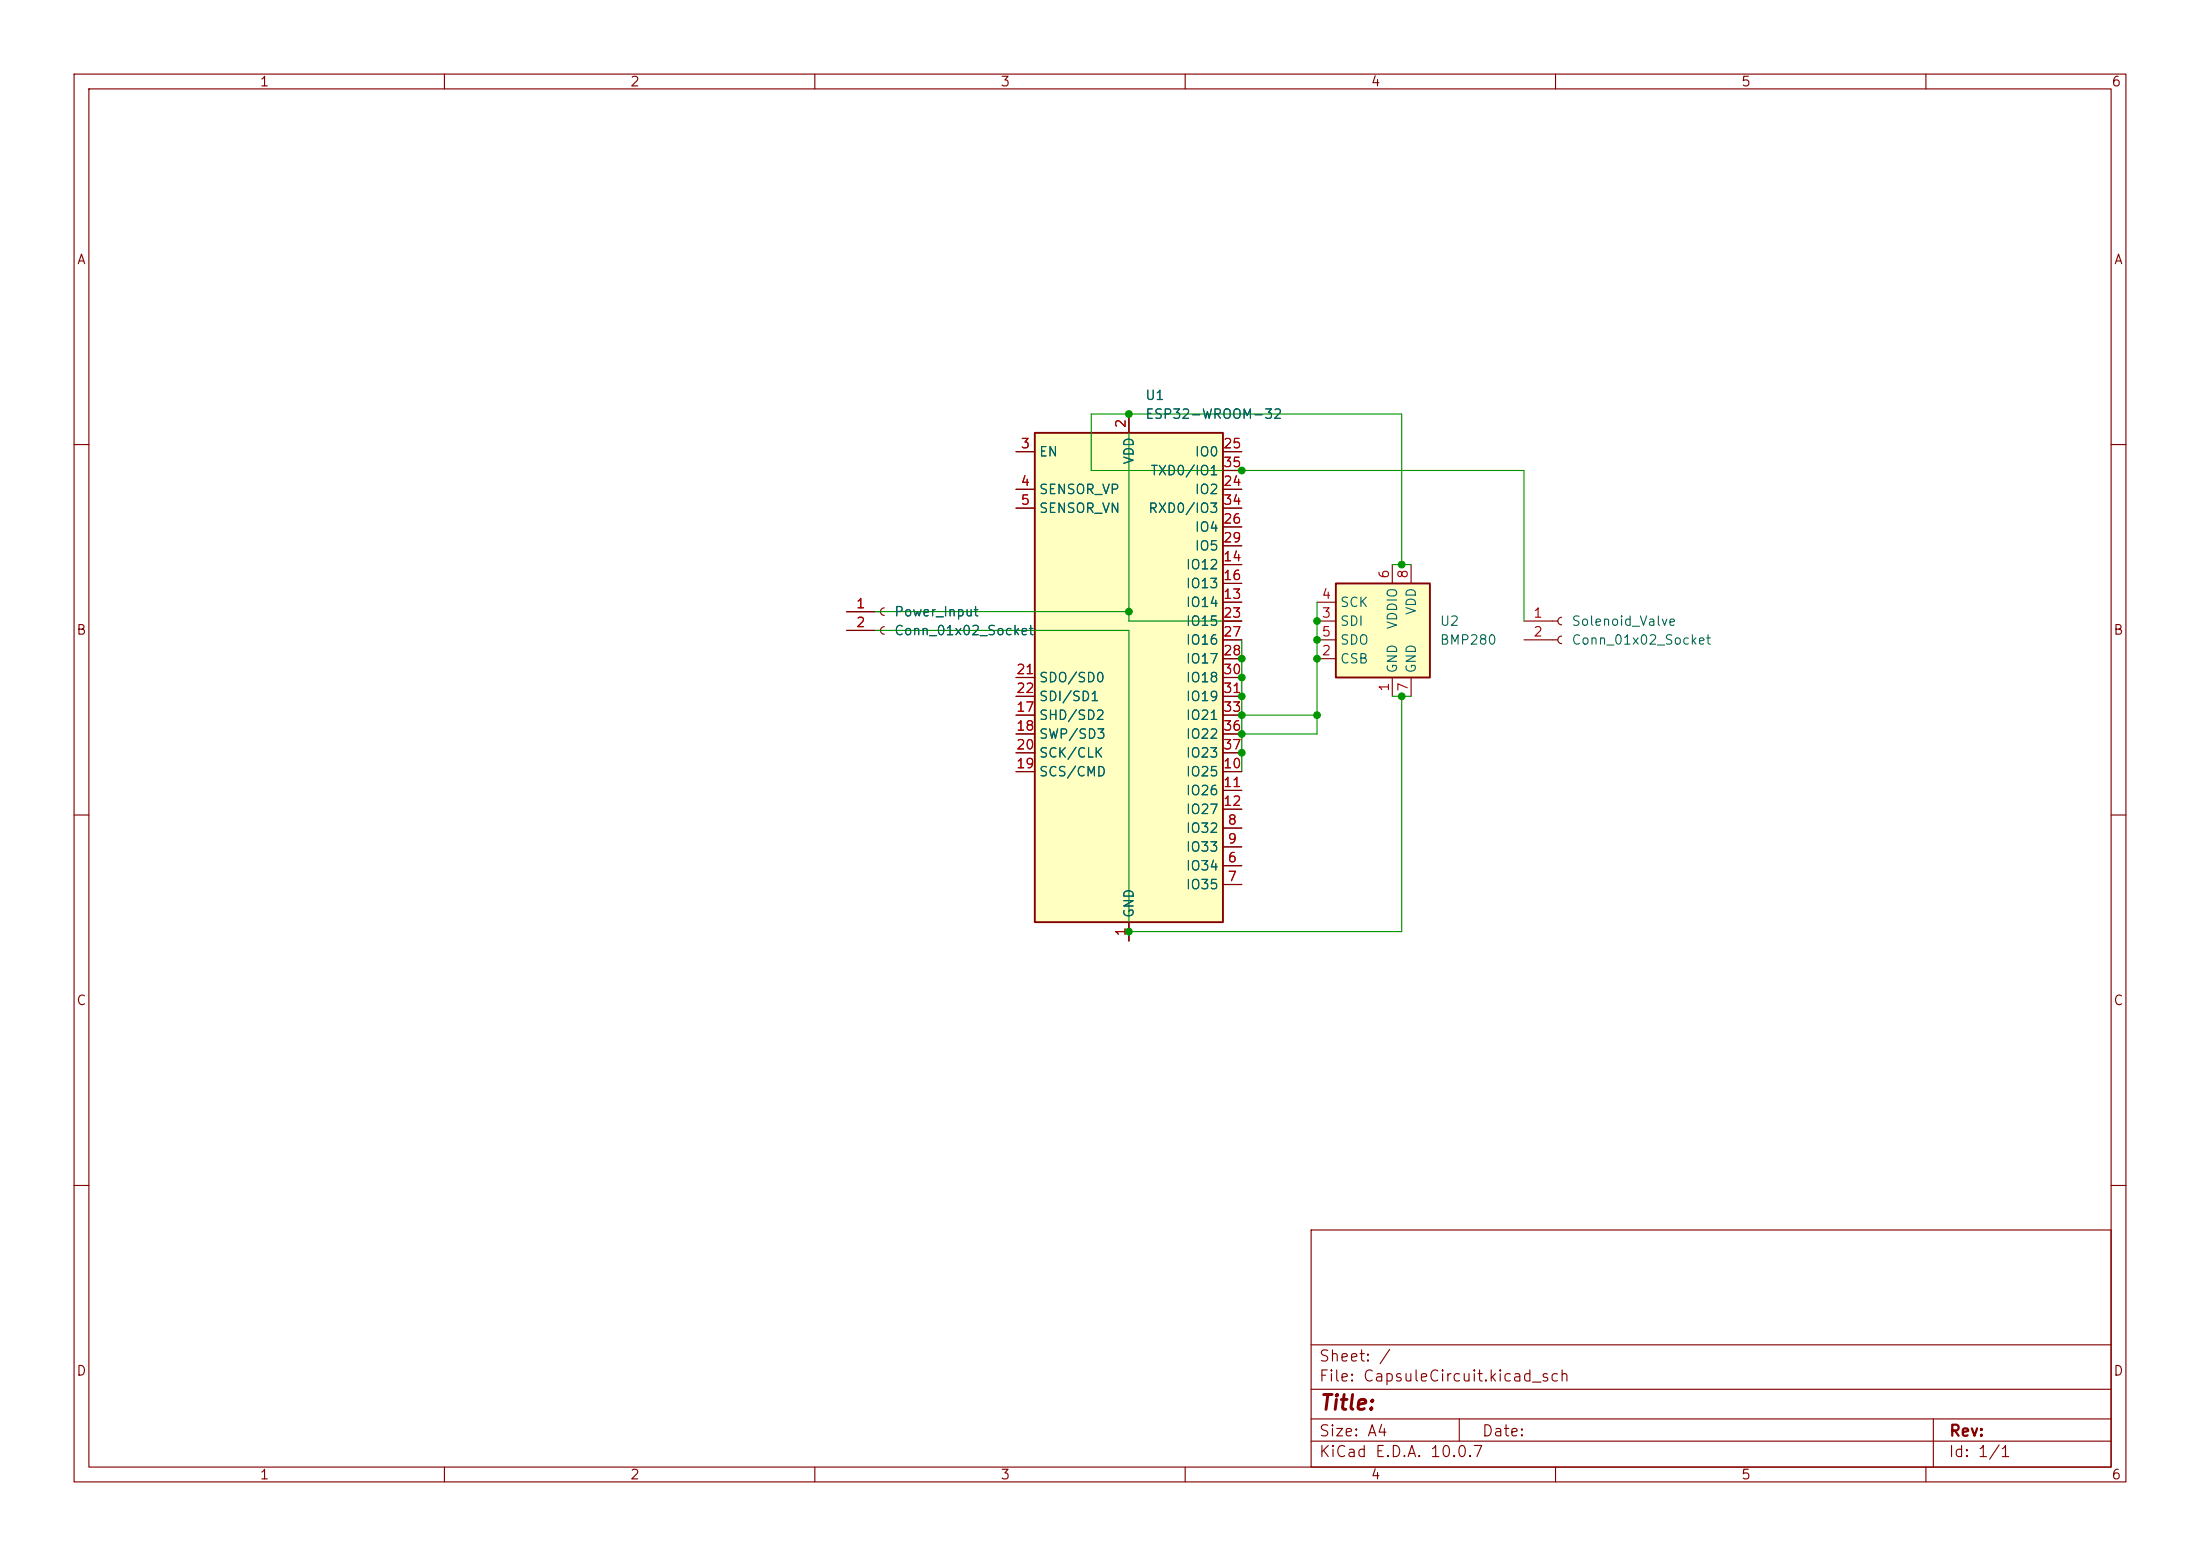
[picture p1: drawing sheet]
<svg xmlns="http://www.w3.org/2000/svg" width="297mm" height="210mm" viewBox="0 0 297 210" stroke-linecap="round" stroke-linejoin="round" font-family="sans-serif">
<g fill="none" stroke="#840000" stroke-width=".15">
<path d="M10 10h277v190h-277zM12 12h273v186h-273zM60 10v2M110 10v2M160 10v2M210 10v2M260 10v2M10 60h2M285 60h2M205.7 83.8h4.6M205.7 86.4h4.6M210.8 83.3a.51 .51 0 0 0-.5 .5 .51 .51 0 0 0 .5 .5"/>
<path d="M210.8 85.9a.51 .51 0 0 0-.5 .5 .51 .51 0 0 0 .5 .5M10 110h2M285 110h2M10 160h2M177 166h108v32h-108zM285 160h2M60 198v2M110 198v2M160 198v2M177 194.5h108M177 191.5h108M177 187.5h108"/>
<path d="M177 181.5h108M197 191.5v3M210 198v2M260 198v2M261 191.5v6.5"/>
</g>
<path d="M180.3 78.7h12.7v12.7h-12.7z" fill="#ffffc2"/>
<path d="M180.3 78.7h12.7v12.7h-12.7z" fill="none" stroke="#840000" stroke-width=".25"/>
<path d="M188 76.2v2.5M190.5 76.2v2.5M177.8 88.9h2.5M177.8 83.8h2.5M177.8 81.3h2.5M177.8 86.4h2.5M188 91.4v2.6M190.5 91.4v2.6" fill="none" stroke="#840000" stroke-width=".15"/>
<path d="M139.7 58.4h25.4v66.1h-25.4z" fill="#ffffc2"/>
<path d="M139.7 58.4h25.4v66.1h-25.4z" fill="none" stroke="#840000" stroke-width=".25"/>
<g fill="none" stroke="#840000" stroke-width=".15">
<path d="M152.4 55.9v2.5M137.2 61h2.5M137.2 66h2.5M137.2 68.6h2.5M165.1 61h2.5M165.1 66h2.5M165.1 68.6h2.5M165.1 76.2h2.5M165.1 78.7h2.5M165.1 71.1h2.5M165.1 73.7h2.5M165.1 63.5h2.5"/>
<path d="M114.3 82.6h4.6M114.3 85.1h4.6M119.4 82a.51 .51 0 0 0-.5 .6 .51 .51 0 0 0 .5 .5M119.4 84.6a.51 .51 0 0 0-.5 .5 .51 .51 0 0 0 .5 .5M137.2 96.5h2.5M137.2 99.1h2.5M137.2 91.4h2.5M137.2 94h2.5M165.1 81.3h2.5M165.1 96.5h2.5M165.1 99.1h2.5M165.1 91.4h2.5"/>
<path d="M165.1 94h2.5M165.1 83.8h2.5M165.1 86.4h2.5M165.1 88.9h2.5M137.2 104.1h2.5M137.2 101.6h2.5M165.1 116.8h2.5M165.1 119.4h2.5M165.1 111.8h2.5M165.1 114.3h2.5M165.1 104.1h2.5M165.1 106.7h2.5"/>
<path d="M165.1 109.2h2.5M165.1 101.6h2.5M152.4 124.5v2.5"/>
</g>
<path d="M152.4 55.9v27.9h15.2M188 76.2h2.5M189.2 76.2v-20.3h-41.9v7.6h58.4v20.3M114.3 85.1h38.1v41.9M114.3 82.6h38.1M167.6 96.5h10.2M167.6 86.4v17.7M177.8 81.3v17.8h-10.2M188 94h2.5M189.2 94v31.7h-36.8" fill="none" stroke="#009600" stroke-width=".15"/>
<g fill="#009600" stroke="#009600" stroke-width=".14">
<circle cx="167.6" cy="91.4" r=".46"/>
<circle cx="167.6" cy="94" r=".46"/>
<circle cx="167.6" cy="96.5" r=".46"/>
<circle cx="189.2" cy="76.2" r=".46"/>
<circle cx="189.2" cy="94" r=".46"/>
<circle cx="177.8" cy="86.4" r=".46"/>
<circle cx="177.8" cy="88.9" r=".46"/>
<circle cx="167.6" cy="88.9" r=".46"/>
<circle cx="177.8" cy="83.8" r=".46"/>
<circle cx="177.8" cy="96.5" r=".46"/>
<circle cx="167.6" cy="63.5" r=".46"/>
<circle cx="152.4" cy="125.7" r=".46"/>
<circle cx="167.6" cy="101.6" r=".46"/>
<circle cx="167.6" cy="99.1" r=".46"/>
<circle cx="152.4" cy="55.9" r=".46"/>
<circle cx="152.4" cy="82.6" r=".46"/>
</g>
<text font-size="2" fill="#840000" x="178" y="190.8">Title:</text>
<g font-size="1.5" fill="#840000">
<text x="178" y="184.1">Sheet: /</text>
<text x="178" y="186.8">File: CapsuleCircuit.kicad_sch</text>
<text x="178" y="197">KiCad E.D.A. 10.0.7</text>
<text x="178" y="194.2">Size: A4</text>
<text x="200" y="194.2">Date:</text>
<text x="263" y="197">Id: 1/1</text>
<text x="263" y="194.2">Rev:</text>
</g>
<g font-size="1.3" fill="#840000">
<text x="35" y="12">1</text>
<text x="85" y="12">2</text>
<text x="135" y="12">3</text>
<text x="185" y="12">4</text>
<text x="235" y="12">5</text>
<text x="285" y="12">6</text>
<text x="10.3" y="36">A</text>
<text x="285.3" y="36">A</text>
<text x="10.2" y="86">B</text>
<text x="285.2" y="86">B</text>
<text x="10.2" y="136">C</text>
<text x="285.2" y="136">C</text>
<text x="10.2" y="186">D</text>
<text x="285.2" y="186">D</text>
<text x="35" y="200">1</text>
<text x="85" y="200">2</text>
<text x="135" y="200">3</text>
<text x="185" y="200">4</text>
<text x="235" y="200">5</text>
<text x="285" y="200">6</text>
</g>
<g font-size="1.3" fill="#a90000">
<text x="152.3" y="57.9" transform="rotate(-90 152.3 57.9)">2</text>
<text x="137.7" y="60.8">3</text>
<text x="137.7" y="65.9">4</text>
<text x="165" y="65.9">24</text>
<text x="165" y="60.8">25</text>
<text x="165" y="63.4">35</text>
<text x="137.7" y="68.4">5</text>
<text x="165" y="71">26</text>
<text x="165" y="68.4">34</text>
<text x="165" y="76.1">14</text>
<text x="165" y="73.5">29</text>
<text x="115.5" y="82.4">1</text>
<text x="165" y="81.1">13</text>
<text x="165" y="78.6">16</text>
<text x="165" y="83.7">23</text>
<text x="178.3" y="83.7">3</text>
<text x="178.3" y="81.1">4</text>
<text x="187.8" y="78.2" transform="rotate(-90 187.8 78.2)">6</text>
<text x="190.4" y="78.2" transform="rotate(-90 190.4 78.2)">8</text>
<text x="206.9" y="83.7">1</text>
<text x="115.5" y="85">2</text>
<text x="165" y="86.2">27</text>
<text x="165" y="88.8">28</text>
<text x="178.3" y="88.8">2</text>
<text x="178.3" y="86.2">5</text>
<text x="206.9" y="86.2">2</text>
<text x="137.1" y="91.3">21</text>
<text x="137.1" y="93.8">22</text>
<text x="165" y="91.3">30</text>
<text x="165" y="93.8">31</text>
<text x="187.8" y="93.4" transform="rotate(-90 187.8 93.4)">1</text>
<text x="190.4" y="93.4" transform="rotate(-90 190.4 93.4)">7</text>
<text x="137.1" y="96.4">17</text>
<text x="137.1" y="98.9">18</text>
<text x="137.1" y="101.5">20</text>
<text x="165" y="96.4">33</text>
<text x="165" y="98.9">36</text>
<text x="165" y="101.5">37</text>
<text x="137.1" y="104">19</text>
<text x="165" y="104">10</text>
<text x="165" y="106.5">11</text>
<text x="165" y="109.1">12</text>
<text x="165.6" y="111.6">8</text>
<text x="165.6" y="116.7">6</text>
<text x="165.6" y="119.2">7</text>
<text x="165.6" y="114.2">9</text>
<text x="152.3" y="126.5" transform="rotate(-90 152.3 126.5)">1</text>
</g>
<g font-size="1.3" fill="#006464">
<text x="154.5" y="54.3">U1</text>
<text x="154.5" y="56.8">ESP32-WROOM-32</text>
<text x="140.2" y="61.9">EN</text>
<text x="153.4" y="62.8" transform="rotate(-90 153.4 62.8)">VDD</text>
<text x="155.2" y="64.5">TXD0/IO1</text>
<text x="161.2" y="61.9">IO0</text>
<text x="140.2" y="67">SENSOR_VP</text>
<text x="140.2" y="69.5">SENSOR_VN</text>
<text x="154.9" y="69.5">RXD0/IO3</text>
<text x="161.2" y="67">IO2</text>
<text x="160" y="77.2">IO12</text>
<text x="161.2" y="72.1">IO4</text>
<text x="161.2" y="74.6">IO5</text>
<text x="120.6" y="83.5">Power_Input</text>
<text x="160" y="82.2">IO14</text>
<text x="160" y="79.7">IO13</text>
<text x="180.8" y="82.2">SCK</text>
<text x="191.5" y="83.1" transform="rotate(-90 191.5 83.1)">VDD</text>
<text x="120.6" y="86.1">Conn_01x02_Socket</text>
<text x="160" y="84.8">IO15</text>
<text x="160" y="87.3">IO16</text>
<text x="160" y="89.9">IO17</text>
<text x="180.8" y="89.9">CSB</text>
<text x="180.8" y="84.8">SDI</text>
<text x="180.8" y="87.3">SDO</text>
<text x="188.9" y="85" transform="rotate(-90 188.9 85)">VDDIO</text>
<text x="194.3" y="84.8">U2</text>
<text x="194.3" y="87.3">BMP280</text>
<text x="212.1" y="84.8">Solenoid_Valve</text>
<text x="212.1" y="87.3">Conn_01x02_Socket</text>
<text x="140.2" y="92.4">SDO/SD0</text>
<text x="140.2" y="94.9">SDI/SD1</text>
<text x="160" y="92.4">IO18</text>
<text x="160" y="94.9">IO19</text>
<text x="188.9" y="91" transform="rotate(-90 188.9 91)">GND</text>
<text x="191.5" y="91" transform="rotate(-90 191.5 91)">GND</text>
<text x="140.2" y="97.5">SHD/SD2</text>
<text x="140.2" y="100">SWP/SD3</text>
<text x="160" y="97.5">IO21</text>
<text x="160" y="100">IO22</text>
<text x="140.2" y="105.1">SCS/CMD</text>
<text x="140.2" y="102.6">SCK/CLK</text>
<text x="160" y="105.1">IO25</text>
<text x="160" y="107.6">IO26</text>
<text x="160" y="102.6">IO23</text>
<text x="160" y="112.7">IO32</text>
<text x="160" y="110.2">IO27</text>
<text x="160" y="117.8">IO34</text>
<text x="160" y="115.3">IO33</text>
<text x="153.4" y="124" transform="rotate(-90 153.4 124)">GND</text>
<text x="160" y="120.3">IO35</text>
</g>
</svg>
